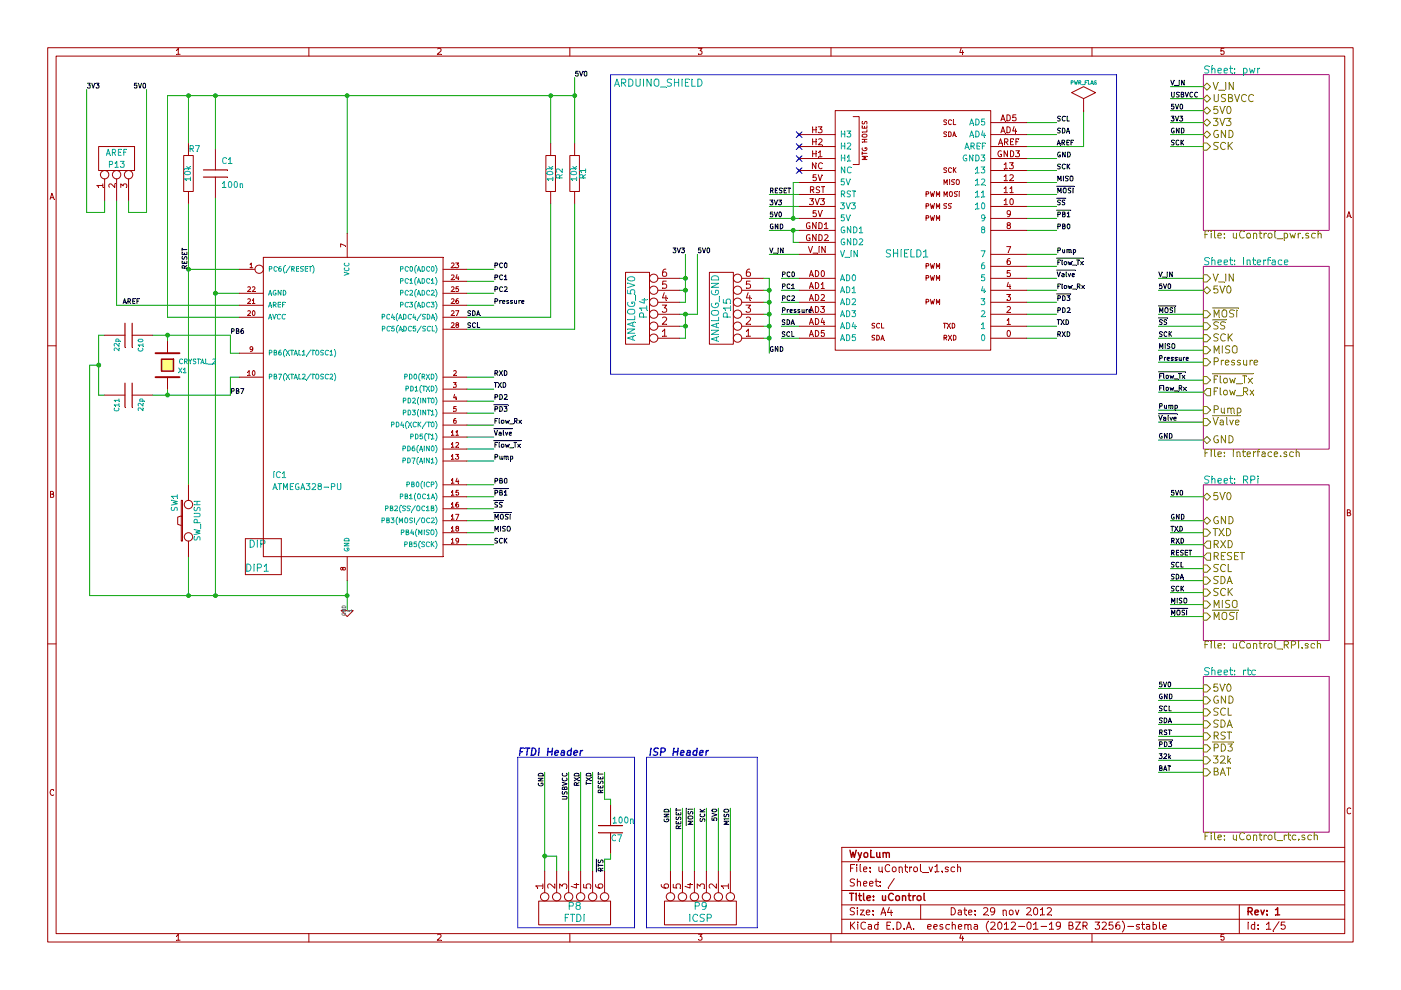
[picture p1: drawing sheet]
EESchema Schematic File Version 2  date 11/29/2012 6:28:02 PM
LIBS:uControl
LIBS:Conn-raspberry
LIBS:power
LIBS:uControl_v1-cache
EELAYER 25  0
EELAYER END
$Descr A4 11700 8267
encoding utf-8
Sheet 1 5
Title "uControl"
Date "29 nov 2012"
Rev "1"
Comp "WyoLum"
Comment1 ""
Comment2 ""
Comment3 ""
Comment4 ""
$EndDescr
Wire Wire Line
	9675 3525 10050 3525
Wire Wire Line
	9675 3275 10050 3275
Wire Wire Line
	9675 3025 10050 3025
Wire Wire Line
	9675 2825 10050 2825
Wire Wire Line
	9675 2625 10050 2625
Wire Wire Line
	9675 2325 10050 2325
Wire Notes Line
	9325 625  9325 3125
Connection ~ 5725 2625
Wire Wire Line
	5675 2625 5825 2625
Wire Wire Line
	5825 2625 5825 2125
Connection ~ 6425 2525
Wire Wire Line
	6425 2525 6375 2525
Connection ~ 6425 2725
Wire Wire Line
	6425 2725 6375 2725
Wire Wire Line
	6425 2950 6425 2325
Wire Wire Line
	6425 2325 6375 2325
Connection ~ 5725 2425
Wire Wire Line
	5725 2425 5675 2425
Wire Wire Line
	5725 2125 5725 2525
Wire Wire Line
	5725 2625 5725 2825
Wire Wire Line
	5725 2825 5675 2825
Wire Wire Line
	725  750  725  1775
Wire Wire Line
	725  1775 875  1775
Wire Wire Line
	875  1775 875  1675
Wire Wire Line
	975  1675 975  2550
Wire Wire Line
	875  3300 825  3300
Wire Wire Line
	825  3300 825  2800
Wire Wire Line
	825  2800 875  2800
Connection ~ 1400 2800
Wire Wire Line
	1275 2800 1925 2800
Wire Wire Line
	1800 1650 1800 4975
Wire Notes Line
	5400 7750 5400 6325
Wire Notes Line
	5400 7750 6325 7750
Wire Notes Line
	6325 7750 6325 6325
Wire Notes Line
	6325 6325 5400 6325
Wire Wire Line
	5050 6450 5050 6675
Wire Wire Line
	5050 6675 5100 6675
Wire Wire Line
	5100 6675 5100 6725
Wire Wire Line
	4850 7275 4850 6450
Wire Wire Line
	6000 7275 6000 6750
Wire Wire Line
	5800 7275 5800 6750
Wire Wire Line
	5600 6750 5600 7275
Wire Wire Line
	5700 7275 5700 6750
Wire Wire Line
	5900 7275 5900 6750
Wire Wire Line
	6100 7275 6100 6750
Wire Wire Line
	4750 7275 4750 6450
Wire Wire Line
	4550 6450 4550 7275
Wire Wire Line
	4950 7275 4950 6450
Wire Wire Line
	5100 7125 5100 7175
Wire Wire Line
	5100 7175 5050 7175
Wire Wire Line
	5050 7175 5050 7275
Wire Wire Line
	4650 7275 4650 7150
Wire Wire Line
	9775 4750 10050 4750
Wire Wire Line
	9775 4550 10050 4550
Wire Wire Line
	9775 4350 10050 4350
Wire Wire Line
	9775 1225 10050 1225
Wire Wire Line
	9775 1025 10050 1025
Wire Wire Line
	9775 825  10050 825 
Wire Wire Line
	6675 2325 6525 2325
Wire Wire Line
	6675 2525 6525 2525
Wire Wire Line
	2900 5100 2900 4850
Wire Wire Line
	8575 2825 8825 2825
Wire Wire Line
	8575 2625 8825 2625
Wire Wire Line
	8575 2425 8825 2425
Wire Wire Line
	8575 2225 8825 2225
Wire Wire Line
	8575 1925 8825 1925
Wire Wire Line
	8575 1725 8825 1725
Wire Wire Line
	8575 1525 8825 1525
Wire Wire Line
	8575 1325 8825 1325
Wire Wire Line
	8575 1125 8825 1125
Wire Wire Line
	6675 2125 6425 2125
Wire Wire Line
	3900 2750 4800 2750
Wire Wire Line
	6675 1725 6425 1725
Wire Wire Line
	9675 6450 10050 6450
Wire Wire Line
	9675 6350 10050 6350
Wire Wire Line
	9675 6150 10050 6150
Wire Wire Line
	1400 3250 1400 3300
Wire Wire Line
	2000 2950 1925 2950
Wire Wire Line
	1925 2950 1925 2800
Wire Wire Line
	2000 2250 1575 2250
Connection ~ 6625 1925
Wire Wire Line
	6625 1925 6625 2025
Wire Wire Line
	6625 2025 6675 2025
Wire Wire Line
	6675 2725 6525 2725
Wire Wire Line
	9675 6050 10050 6050
Wire Wire Line
	9675 5750 10050 5750
Wire Wire Line
	6425 1825 6675 1825
Wire Wire Line
	3900 3350 4125 3350
Wire Wire Line
	3900 3550 4125 3550
Connection ~ 1575 800 
Wire Wire Line
	1575 1200 1575 800 
Connection ~ 4800 800 
Wire Wire Line
	3900 2650 4600 2650
Wire Wire Line
	2000 2650 1400 2650
Wire Wire Line
	1400 2650 1400 800 
Wire Wire Line
	3900 4350 4125 4350
Wire Wire Line
	3900 4250 4125 4250
Connection ~ 2900 4975
Wire Wire Line
	4125 4450 3900 4450
Wire Wire Line
	4125 4550 3900 4550
Wire Wire Line
	1800 800  1800 1250
Connection ~ 1800 800 
Wire Wire Line
	1575 4975 1575 4650
Connection ~ 1800 4975
Wire Wire Line
	4600 2650 4600 1700
Wire Wire Line
	4800 2750 4800 1700
Wire Wire Line
	4600 800  4600 1200
Connection ~ 4600 800 
Wire Wire Line
	3900 3450 4125 3450
Wire Wire Line
	3900 3250 4125 3250
Wire Wire Line
	3900 3150 4125 3150
Wire Wire Line
	3900 2450 4125 2450
Wire Wire Line
	3900 2350 4125 2350
Wire Wire Line
	3900 2250 4125 2250
Wire Wire Line
	3900 4150 4125 4150
Wire Wire Line
	3900 4050 4125 4050
Wire Wire Line
	3900 3850 4125 3850
Wire Wire Line
	3900 3750 4125 3750
Wire Wire Line
	3900 3650 4125 3650
Wire Wire Line
	1400 800  4800 800 
Wire Wire Line
	4800 650  4800 1200
Wire Wire Line
	6675 1625 6425 1625
Wire Wire Line
	6675 1925 6425 1925
Wire Wire Line
	9675 5950 10050 5950
Wire Wire Line
	9675 5850 10050 5850
Wire Wire Line
	6675 2825 6525 2825
Wire Wire Line
	1575 4050 1575 1700
Connection ~ 1575 2250
Wire Wire Line
	1925 3150 1925 3300
Wire Wire Line
	1925 3150 2000 3150
Wire Wire Line
	1400 2850 1400 2800
Wire Wire Line
	4125 2550 3900 2550
Wire Wire Line
	9675 6250 10050 6250
Wire Wire Line
	6625 1825 6625 1525
Wire Wire Line
	6625 1525 6675 1525
Connection ~ 6625 1825
Wire Wire Line
	8575 1025 8825 1025
Wire Wire Line
	8575 1425 8825 1425
Wire Wire Line
	8575 1625 8825 1625
Wire Wire Line
	8575 1825 8825 1825
Wire Wire Line
	8575 2125 8825 2125
Wire Wire Line
	8575 2325 8825 2325
Wire Wire Line
	8575 2525 8825 2525
Wire Wire Line
	8575 2725 8825 2725
Wire Wire Line
	975  2550 2000 2550
Wire Wire Line
	2900 800  2900 1950
Connection ~ 2900 800 
Wire Wire Line
	6675 2625 6525 2625
Wire Wire Line
	6675 2425 6525 2425
Wire Wire Line
	9775 725  10050 725 
Wire Wire Line
	9775 925  10050 925 
Wire Wire Line
	9775 1125 10050 1125
Wire Wire Line
	9775 4450 10050 4450
Wire Wire Line
	9775 4650 10050 4650
Wire Wire Line
	9050 925  9050 1225
Wire Wire Line
	9050 1225 8575 1225
Wire Wire Line
	9775 5050 10050 5050
Wire Wire Line
	9775 4850 10050 4850
Wire Wire Line
	9775 4950 10050 4950
Wire Wire Line
	9775 5150 10050 5150
Wire Wire Line
	9775 4150 10050 4150
Wire Notes Line
	5300 6325 4325 6325
Wire Notes Line
	5300 6325 5300 7750
Wire Notes Line
	5300 7750 4325 7750
Wire Notes Line
	4325 7750 4325 6325
Wire Wire Line
	4650 7150 4550 7150
Connection ~ 4550 7150
Wire Wire Line
	2000 2450 1800 2450
Connection ~ 1800 2450
Wire Wire Line
	1925 3300 1275 3300
Connection ~ 1400 3300
Wire Wire Line
	825  3050 750  3050
Connection ~ 825  3050
Wire Wire Line
	750  3050 750  4975
Wire Wire Line
	750  4975 2900 4975
Connection ~ 1575 4975
Wire Wire Line
	1075 1675 1075 1775
Wire Wire Line
	1075 1775 1225 1775
Wire Wire Line
	1225 1775 1225 750 
Wire Wire Line
	5725 2325 5675 2325
Connection ~ 5725 2325
Wire Wire Line
	5725 2525 5675 2525
Wire Wire Line
	5675 2725 5725 2725
Connection ~ 5725 2725
Wire Wire Line
	6425 2825 6375 2825
Connection ~ 6425 2825
Wire Wire Line
	6425 2625 6375 2625
Connection ~ 6425 2625
Wire Wire Line
	6375 2425 6425 2425
Connection ~ 6425 2425
Wire Notes Line
	9325 625  5100 625 
Wire Notes Line
	9325 3125 5100 3125
Wire Notes Line
	5100 3125 5100 625 
Wire Wire Line
	9675 2425 10050 2425
Wire Wire Line
	9675 2725 10050 2725
Wire Wire Line
	9675 2925 10050 2925
Wire Wire Line
	9675 3175 10050 3175
Wire Wire Line
	9675 3425 10050 3425
Wire Wire Line
	9675 3675 10050 3675
Text Label 9675 2325 0    40   ~ 0
V_IN
Text Label 9675 2425 0    40   ~ 0
5V0
Text Label 9675 2625 0    40   ~ 0
~MOSI
Text Label 9675 2725 0    40   ~ 0
~SS
Text Label 9675 2825 0    40   ~ 0
SCK
Text Label 9675 2925 0    40   ~ 0
MISO
Text Label 9675 3025 0    40   ~ 0
Pressure
Text Label 9675 3175 0    40   ~ 0
~Flow_Tx
Text Label 9675 3275 0    40   ~ 0
Flow_Rx
Text Label 9675 3425 0    40   ~ 0
Pump
Text Label 9675 3525 0    40   ~ 0
~Valve
Text Label 9675 3675 0    40   ~ 0
GND
$Sheet
S 10050 2225 1050 1525
U 50B2116F
F0 "Interface" 60
F1 "interface.sch" 60
F2 "Pump" I L 10050 3425 60 
F3 "SCK" I L 10050 2825 60 
F4 "MISO" I L 10050 2925 60 
F5 "Pressure" I L 10050 3025 60 
F6 "V_IN" I L 10050 2325 60 
F7 "Flow_Rx" O L 10050 3275 60 
F8 "GND" B L 10050 3675 60 
F9 "5V0" B L 10050 2425 60 
F10 "~Valve" I L 10050 3525 60 
F11 "~Flow_Tx" I L 10050 3175 60 
F12 "~MOSI" I L 10050 2625 60 
F13 "~SS" I L 10050 2725 60 
$EndSheet
Text Label 5825 2125 0    40   ~ 0
5V0
Text Label 6425 2950 0    40   ~ 0
GND
Text Label 5725 2125 2    40   ~ 0
3V3
$Comp
L CONN_6 P14
U 1 1
P 5325 2575
F 0 "P14" V 5275 2575 60  0000 C CNN
F 1 "ANALOG_5V0" V 5375 2575 60  0000 C CNN
F 2 "Header_6x1" V 5475 2575 60  0001 C CNN
	1    5325 2575
	-1   0    0    1   
$EndComp
$Comp
L CONN_6 P15
U 1 1
P 6025 2575
F 0 "P15" V 5975 2575 60  0000 C CNN
F 1 "ANALOG_GND" V 6075 2575 60  0000 C CNN
F 2 "Header_6x1" V 6175 2575 60  0001 C CNN
	1    6025 2575
	-1   0    0    1   
$EndComp
Text Label 1225 750  2    40   ~ 0
5V0
Text Label 725  750  0    40   ~ 0
3V3
$Comp
L CONN_3 P13
U 1 1
P 975 1325
F 0 "P13" V 925 1325 50  0000 C CNN
F 1 "AREF" V 1025 1325 50  0000 C CNN
F 2 "Header_A_REF" H 975 1325 60  0001 C CNN
	1    975  1325
	0    -1   -1   0   
$EndComp
Text Notes 4875 6325 2    60   Italic 12
FTDI Header
Text Notes 5925 6325 2    60   Italic 12
ISP Header
Text Label 5600 6750 3    40   ~ 0
GND
Text Label 4750 6450 3    40   ~ 0
USBVCC
Text Label 6100 6750 3    40   ~ 0
MISO
Text Label 6000 6750 3    40   ~ 0
5V0
Text Label 5900 6750 3    40   ~ 0
SCK
Text Label 5800 6750 3    40   ~ 0
~MOSI
Text Label 5700 6750 3    40   ~ 0
RESET
$Comp
L ISP P9
U 1 1
P 5850 7625
F 0 "P9" V 5800 7625 60  0000 C CNN
F 1 "ICSP" V 5900 7625 60  0000 C CNN
F 2 "Header_ICSP" H 5850 7625 60  0001 C CNN
	1    5850 7625
	0    1    1    0   
$EndComp
Text Label 4550 6450 3    40   ~ 0
GND
Text Label 4950 6450 3    40   ~ 0
TXD
Text Label 4850 6450 3    40   ~ 0
RXD
Text Label 5050 6450 3    40   ~ 0
RESET
$Comp
L C C7
U 1 1
P 5100 6925
F 0 "C7" H 5000 7000 50  0000 L CNN
F 1 "100n" H 4900 6850 50  0000 L CNN
F 2 "c_0805" H 5100 6925 60  0001 C CNN
	1    5100 6925
	-1   0    0    1   
$EndComp
$Comp
L CONN_6 P8
U 1 1
P 4800 7625
F 0 "P8" V 4750 7625 60  0000 C CNN
F 1 "FTDI" V 4850 7625 60  0000 C CNN
F 2 "Header_FTDI" H 4800 7625 60  0001 C CNN
	1    4800 7625
	0    -1   1    0   
$EndComp
Text Label 5050 7175 3    40   ~ 0
~RTS
Text Label 9775 4150 0    40   ~ 0
5V0
Text Label 9775 4850 0    40   ~ 0
SDA
Text Label 9775 4950 0    40   ~ 0
SCK
Text Label 9775 5050 0    40   ~ 0
MISO
Text Label 9775 5150 0    40   ~ 0
~MOSI
$Comp
L PWR_FLAG #FLG1
U 1 1
P 9050 925
F 0 "#FLG1" H 9050 1195 30  0001 C CNN
F 1 "PWR_FLAG" H 9050 1155 30  0000 C CNN
	1    9050 925 
	1    0    0    -1  
$EndComp
Text Label 9775 4750 0    40   ~ 0
SCL
Text Label 9775 4650 0    40   ~ 0
RESET
Text Label 9775 4550 0    40   ~ 0
RXD
Text Label 9775 4450 0    40   ~ 0
TXD
Text Label 9775 4350 0    40   ~ 0
GND
Text Label 9775 1225 0    40   ~ 0
SCK
Text Label 9775 1125 0    40   ~ 0
GND
Text Label 9775 1025 0    40   ~ 0
3V3
Text Label 9775 925  0    40   ~ 0
5V0
Text Label 9775 825  0    40   ~ 0
USBVCC
Text Label 9775 725  0    40   ~ 0
V_IN
$Sheet
S 10050 625  1050 1300
U 4FC07407
F0 "pwr" 60
F1 "uControl_pwr.sch" 60
F2 "V_IN" B L 10050 725 60 
F3 "USBVCC" B L 10050 825 60 
F4 "SCK" I L 10050 1225 60 
F5 "GND" B L 10050 1125 60 
F6 "3V3" B L 10050 1025 60 
F7 "5V0" B L 10050 925 60 
$EndSheet
$Comp
L DIP DIP1
U 1 1
P 2200 4650
F 0 "DIP1" H 2150 4550 60  0000 C CNN
F 1 "DIP" H 2150 4750 60  0000 C CNN
F 2 "DIP" H 2200 4650 60  0001 C CNN
	1    2200 4650
	1    0    0    -1  
$EndComp
$Comp
L ARDUINO_SHIELD SHIELD1
U 1 1
P 7625 2025
F 0 "SHIELD1" H 7575 1925 60  0000 C CNN
F 1 "ARDUINO_SHIELD" H 5500 3350 60  0000 C CNN
F 2 "ARDUINO_SHIELD_2_040pins" H 7625 2025 60  0001 C CNN
	1    7625 2025
	1    0    0    -1  
$EndComp
NoConn ~ 6675 1425
NoConn ~ 6675 1325
NoConn ~ 6675 1225
NoConn ~ 6675 1125
Text Label 6525 2625 0    40   ~ 0
Pressure
Text Label 6525 2525 0    40   ~ 0
PC2
Text Label 6525 2425 0    40   ~ 0
PC1
Text Label 6525 2325 0    40   ~ 0
PC0
$Comp
L ATMEGA8-P IC1
U 1 1
P 2900 3350
F 0 "IC1" H 2275 2700 50  0000 L BNN
F 1 "ATMEGA328-PU" H 2275 2600 50  0000 L BNN
F 2 "DIP-28__300_ELL" H 3400 1875 50  0001 C CNN
	1    2900 3350
	1    0    0    -1  
$EndComp
$Sheet
S 10050 5650 1050 1300
U 4E1FEA4E
F0 "rtc" 60
F1 "uControl_rtc.sch" 60
F2 "GND" I L 10050 5850 60 
F3 "SDA" I L 10050 6050 60 
F4 "SCL" I L 10050 5950 60 
F5 "5V0" I L 10050 5750 60 
F6 "RST" I L 10050 6150 60 
F7 "32k" I L 10050 6350 60 
F8 "BAT" I L 10050 6450 60 
F9 "~PD3" I L 10050 6250 60 
$EndSheet
Text Label 8825 1825 0    40   ~ 0
~PB1
Text Label 8825 1925 0    40   ~ 0
PB0
Text Label 8825 2125 0    40   ~ 0
Pump
Text Label 8825 2225 0    40   ~ 0
~Flow_Tx
Text Label 8825 2325 0    40   ~ 0
~Valve
Text Label 8825 2425 0    40   ~ 0
Flow_Rx
Text Label 8825 2525 0    40   ~ 0
~PD3
Text Label 8825 2625 0    40   ~ 0
PD2
Text Label 8825 2825 0    40   ~ 0
RXD
Text Label 8825 2725 0    40   ~ 0
TXD
Text Label 8825 1725 0    40   ~ 0
~SS
Text Label 8825 1625 0    40   ~ 0
~MOSI
Text Label 8825 1525 0    40   ~ 0
MISO
Text Label 8825 1425 0    40   ~ 0
SCK
Text Label 8825 1325 0    40   ~ 0
GND
Text Label 1025 2550 0    40   ~ 0
AREF
Text Label 8825 1225 0    40   ~ 0
AREF
Text Label 8825 1125 0    40   ~ 0
SDA
Text Label 8825 1025 0    40   ~ 0
SCL
Text Label 6425 2125 0    40   ~ 0
V_IN
$Sheet
S 10050 4050 1050 1300
U 4FBF6CBF
F0 "RPi" 60
F1 "uControl_RPi.sch" 60
F2 "GND" B L 10050 4350 60 
F3 "TXD" I L 10050 4450 60 
F4 "RXD" O L 10050 4550 60 
F5 "SCL" I L 10050 4750 60 
F6 "SDA" I L 10050 4850 60 
F7 "MISO" I L 10050 5050 60 
F8 "5V0" B L 10050 4150 60 
F9 "SCK" I L 10050 4950 60 
F10 "RESET" O L 10050 4650 60 
F11 "~MOSI" I L 10050 5150 60 
$EndSheet
Text Label 1925 3300 0    40   ~ 0
PB7
Text Label 1925 2800 0    40   ~ 0
PB6
$Comp
L GND #PWR1
U 1 1
P 2900 5100
F 0 "#PWR1" H 2900 5100 30  0001 C CNN
F 1 "GND" H 2900 5030 30  0001 C CNN
	1    2900 5100
	1    0    0    -1  
$EndComp
$Comp
L CRYSTAL_2 X1
U 1 1
P 1400 3050
F 0 "X1" V 1450 3175 40  0000 C CNN
F 1 "CRYSTAL_2" V 1375 3300 40  0000 C CNN
F 2 "Xtal_SMD2" H 1400 3050 60  0001 C CNN
	1    1400 3050
	0    1    1    0   
$EndComp
Text Label 6425 1725 0    40   ~ 0
3V3
Text Label 9675 6450 0    40   ~ 0
BAT
Text Label 9675 6350 0    40   ~ 0
32k
Text Label 9675 6250 0    40   ~ 0
~PD3
Text Label 9675 6150 0    40   ~ 0
RST
$Comp
L C C11
U 1 1
P 1075 3300
F 0 "C11" H 1100 3200 40  0000 L CNN
F 1 "22p" H 1100 3400 40  0000 L CNN
F 2 "c_0805" H 1075 3300 60  0001 C CNN
	1    1075 3300
	0    1    1    0   
$EndComp
$Comp
L C C10
U 1 1
P 1075 2800
F 0 "C10" H 1100 2900 40  0000 L CNN
F 1 "22p" H 1100 2700 40  0000 L CNN
F 2 "c_0805" H 1075 2800 60  0001 C CNN
	1    1075 2800
	0    1    1    0   
$EndComp
Text Label 6525 2825 0    40   ~ 0
SCL
Text Label 6525 2725 0    40   ~ 0
SDA
Text Label 9675 5850 0    40   ~ 0
GND
Text Label 9675 6050 0    40   ~ 0
SDA
Text Label 9675 5950 0    40   ~ 0
SCL
Text Label 9675 5750 0    40   ~ 0
5V0
Text Label 6425 1925 0    40   ~ 0
GND
Text Label 6425 1625 0    40   ~ 0
RESET
Text Label 6425 1825 0    40   ~ 0
5V0
Text Label 1575 2250 1    40   ~ 0
RESET
Text Label 4125 3650 0    40   ~ 0
~Valve
Text Label 4125 3750 0    40   ~ 0
~Flow_Tx
Text Label 4125 3450 0    40   ~ 0
~PD3
Text Label 4125 4050 0    40   ~ 0
PB0
Text Label 4125 4150 0    40   ~ 0
~PB1
Text Label 4125 2250 0    40   ~ 0
PC0
Text Label 4125 2350 0    40   ~ 0
PC1
Text Label 4125 2450 0    40   ~ 0
PC2
Text Label 4125 2550 0    40   ~ 0
Pressure
Text Label 4125 3150 0    40   ~ 0
RXD
Text Label 4125 3250 0    40   ~ 0
TXD
Text Label 4125 3350 0    40   ~ 0
PD2
Text Label 4125 3850 0    40   ~ 0
Pump
Text Label 4125 3550 0    40   ~ 0
Flow_Rx
Text Label 4800 650  0    40   ~ 0
5V0
$Comp
L R R2
U 1 1
P 4600 1450
F 0 "R2" V 4680 1450 50  0000 C CNN
F 1 "10k" V 4600 1450 50  0000 C CNN
F 2 "r_0805" H 4600 1450 60  0001 C CNN
	1    4600 1450
	1    0    0    -1  
$EndComp
$Comp
L R R1
U 1 1
P 4800 1450
F 0 "R1" V 4875 1450 50  0000 C CNN
F 1 "10k" V 4800 1450 50  0000 C CNN
F 2 "r_0805" H 4800 1450 60  0001 C CNN
	1    4800 1450
	1    0    0    -1  
$EndComp
$Comp
L SW_PUSH SW1
U 1 1
P 1575 4350
F 0 "SW1" H 1725 4460 50  0000 C CNN
F 1 "SW_PUSH" H 1575 4270 50  0000 C CNN
F 2 "SW_SMD" H 1575 4350 60  0001 C CNN
F 4 "" H 1825 4560 60  0001 C CNN "DigiKey"
	1    1575 4350
	0    -1   -1   0   
$EndComp
$Comp
L R R7
U 1 1
P 1575 1450
F 0 "R7" H 1625 1650 50  0000 C CNN
F 1 "10k" V 1575 1450 50  0000 C CNN
F 2 "r_0805" H 1575 1450 60  0001 C CNN
	1    1575 1450
	1    0    0    -1  
$EndComp
$Comp
L C C1
U 1 1
P 1800 1450
F 0 "C1" H 1850 1550 50  0000 L CNN
F 1 "100n" H 1850 1350 50  0000 L CNN
F 2 "c_0805" H 1800 1450 60  0001 C CNN
	1    1800 1450
	1    0    0    -1  
$EndComp
Text Label 3900 2650 0    40   ~ 0
SDA
Text Label 3900 2750 0    40   ~ 0
SCL
Text Label 4125 4250 0    40   ~ 0
~SS
Text Label 4125 4350 0    40   ~ 0
~MOSI
Text Label 4125 4550 0    40   ~ 0
SCK
Text Label 4125 4450 0    40   ~ 0
MISO
$EndSCHEMATC
